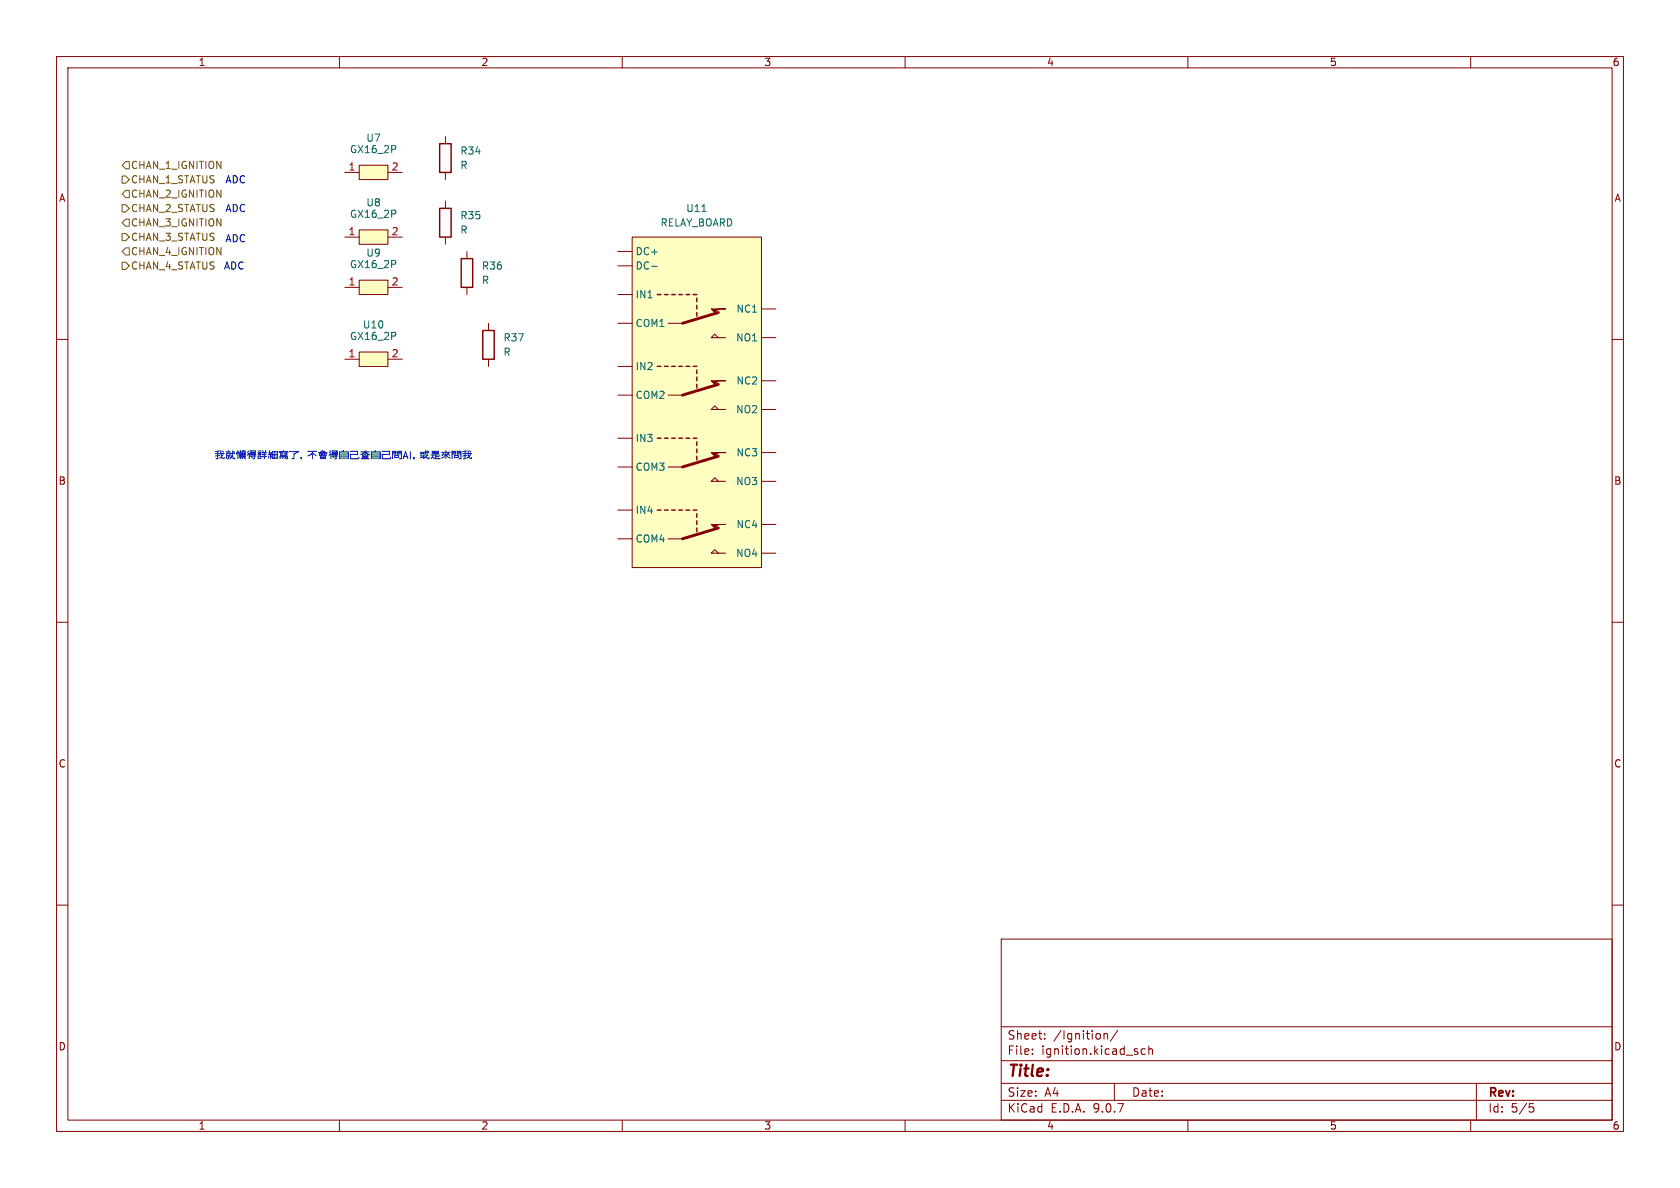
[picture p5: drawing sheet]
<svg xmlns="http://www.w3.org/2000/svg" width="297mm" height="210mm" viewBox="0 0 297 210" stroke-linecap="round" stroke-linejoin="round" font-family="sans-serif">
<g fill="none" stroke="#840000" stroke-width=".18">
<path d="M10 10h277v190h-277zM12 12h273v186h-273zM60 10v2M110 10v2M160 10v2M210 10v2M260 10v2M86.4 57.2v1.2M10 60h2M86.4 63.5v1.3M285 60h2M10 110h2"/>
<path d="M285 110h2M10 160h2M177 166h108v32h-108zM285 160h2M60 198v2M110 198v2M160 198v2M177 194.5h108M177 191.5h108M177 187.5h108M177 181.5h108M182.5 186.3v.1"/>
<path d="M182.5 185.5v.1M184.7 183.6v.1M184.7 182.8v.1M195.2 182.7v1M195.2 182.8l.2-.1 .3 .1 .1 .9M197 191.5v3M197.6 182.1l-1.3 2M201.1 186v.3M202.5 185.5l-.5-.1-.3 .3v.4l.2 .2h.6M203.1 185.5l.2-.1 .4 .1v.9M203.1 184.9v1.5M210 198v2"/>
<path d="M260 198v2M261 191.5v6.5M270.4 195.1h.7M270.5 195.7h.4l.3 .3-.2 .5-.5 .1"/>
</g>
<path d="M85.3 58.4h2.1v5.1h-2.1z" fill="none" stroke="#840000" stroke-width=".25"/>
<path d="M63.5 62.2h5.1v2.6h-5.1z" fill="#ffffc2"/>
<path d="M61 63.5h2.5M63.5 62.2h5.1v2.6h-5.1zM68.6 63.5h2.5" fill="none" stroke="#840000" stroke-width=".18"/>
<path d="M63.5 49.5h5.1v2.6h-5.1z" fill="#ffffc2"/>
<path d="M61 50.8h2.5M63.5 49.5h5.1v2.6h-5.1zM68.6 50.8h2.5M82.5 44.5v1.2M82.5 50.8v1.3" fill="none" stroke="#840000" stroke-width=".18"/>
<path d="M81.5 45.7h2.1v5.1h-2.1z" fill="none" stroke="#840000" stroke-width=".25"/>
<path d="M111.8 41.9h22.8v58.4h-22.8z" fill="#ffffc2"/>
<g fill="none" stroke="#840000" stroke-width=".25">
<path d="M116.2 52.1h.6M117.5 52.1h.6M118.7 52.1h.7M120 52.1h.6M121.3 52.1h.6M122.6 52.1h.6M123.2 52.7v.6M123.2 54v.6M123.2 55.2v.7M116.2 64.8h.6M116.2 77.5h.6M117.5 64.8h.6"/>
<path d="M117.5 77.5h.6M118.7 64.8h.7M118.7 77.5h.7M120 64.8h.6M120 77.5h.6M121.3 64.8h.6M121.3 77.5h.6M122.6 64.8h.6M122.6 77.5h.6M123.2 65.4v.6M123.2 66.7v.6M123.2 67.9v.7"/>
<path d="M123.2 78.1v.6M123.2 79.4v.6M116.2 90.2h.6M117.5 90.2h.6M118.7 90.2h.7M120 90.2h.6M121.3 90.2h.6M122.6 90.2h.6M123.2 80.6v.7M123.2 90.8v.6M123.2 92.1v.6M123.2 93.3v.7"/>
</g>
<g fill="none" stroke="#840000" stroke-width=".18">
<path d="M109.2 57.2h2.6M109.2 44.5h2.6M109.2 47h2.6M109.2 52.1h2.6M111.8 41.9h22.8v58.4h-22.8zM118.1 57.2h2.5M127 59.7l-.6-.6-.7 .6h2.6M134.6 54.6h2.6M134.6 59.7h2.6M109.2 69.9h2.6M109.2 64.8h2.6M109.2 77.5h2.6"/>
<path d="M118.1 69.9h2.5M127 72.4l-.6-.6-.7 .6h2.6M134.6 67.3h2.6M134.6 72.4h2.6M109.2 82.6h2.6M109.2 95.3h2.6M109.2 90.2h2.6M118.1 82.6h2.5M118.1 95.3h2.5M127 85.1l-.6-.6-.7 .6h2.6M127 97.8l-.6-.6-.7 .6h2.6M134.6 80h2.6"/>
<path d="M134.6 85.1h2.6M134.6 92.7h2.6M134.6 97.8h2.6"/>
</g>
<path d="M127 55.2l-6.4 2M127 67.9l-6.4 2M127 80.6l-6.4 2M127 93.3l-6.4 2" fill="none" stroke="#840000" stroke-width=".51"/>
<g fill="#840000" stroke="#840000" stroke-width=".18">
<path d="M125.7 54.6h2.6h-1.3l-.6 .6z"/>
<path d="M125.7 67.3h2.6h-1.3l-.6 .6z"/>
<path d="M125.7 80h2.6h-1.3l-.6 .6z"/>
<path d="M125.7 92.7h2.6h-1.3l-.6 .6z"/>
</g>
<path d="M124.1 37.4h.7M115.2 47.1h1" fill="none" stroke="#006464" stroke-width=".18"/>
<path d="M63.5 29.2h5.1v2.6h-5.1z" fill="#ffffc2"/>
<path d="M61 30.5h2.5M63.5 29.2h5.1v2.6h-5.1zM68.6 30.5h2.5M78.7 24.1v1.3M78.7 30.5v1.3" fill="none" stroke="#840000" stroke-width=".18"/>
<path d="M77.7 25.4h2.1v5.1h-2.1z" fill="none" stroke="#840000" stroke-width=".25"/>
<path d="M63.5 40.6h5.1v2.6h-5.1z" fill="#ffffc2"/>
<path d="M78.7 35.6v1.2M61 41.9h2.5M63.5 40.6h5.1v2.6h-5.1zM68.6 41.9h2.5M78.7 41.9v1.3" fill="none" stroke="#840000" stroke-width=".18"/>
<path d="M77.7 36.8h2.1v5.1h-2.1z" fill="none" stroke="#840000" stroke-width=".25"/>
<path d="M21.6 31.1h.6l.7 .7-.7 .6h-.6zM21.6 36.2h.6l.7 .6-.7 .7h-.6zM22.2 33.7h.7v1.2h-.7l-.6-.6zM22.2 28.6h.7v1.2h-.7l-.6-.6zM22.2 38.7h.7v1.3h-.7l-.6-.6zM21.6 46.4h.6l.7 .6-.7 .6h-.6zM21.6 41.3h.6l.7 .6-.7 .6h-.6zM22.2 43.8h.7v1.3h-.7l-.6-.6z" fill="none" stroke="#725600" stroke-width=".18"/>
<g fill="none" stroke="#0000c2" stroke-width=".18">
<path d="M38.5 79.8v1.3h-.3M38.8 79.7l-.7 .1M39 79.7l.2 1.2 .4 .2v-.2M39.3 79.7l.2 .3M39.9 79.9h.8M40.4 79.7v.2M41.1 79.7a1.63 1.63 0 0 1-.4 1.4M41.3 79.8l.2 .2M41.9 80l-.1 .3M42.1 79.7v1.4M42.2 79.9v.2M42.3 79.9h.5"/>
<path d="M42.5 79.7v1.4M42.8 79.7h.5v.4h-.2M43 79.7l-.1 .4M44.1 79.7l-.3 .3M44.4 79.7h.7v.5h-.7zM44.4 80h.7M45.6 80h.6M45.7 79.7h.4M46.4 79.7l.1 .3M47 79.7l-.1 .3M47.7 79.7l-.1 .3 .1 .1-.2 .3M48 80l-.3 .2"/>
<path d="M48.6 79.8v1.2M50.1 79.7v.1M51.2 79.8h1.6l-.8 .5v.8h-.4M54.4 79.8h1.6M55.3 79.8a1.1 1.1 0 0 1-.9 .8M56.8 80h.6M57 79.7h.1M57 79.7l-.7 .4M57.2 79.8l.6 .3M58.5 79.7l-.3 .3M58.8 79.7h.8v.5h-.8zM58.8 80h.8"/>
<path d="M60.7 79.7l-.1 .2M61.9 79.8h1.3v.6M63.8 79.9h1.5M64.5 79.9l-.7 .5M64.6 79.7v.6M64.6 79.9l.3 .3 .4 .2M66.4 79.7l-.2 .2M67.5 79.8h1.4v.6M72.5 79.8v1.3M74.3 80h1.5M75.3 79.7l.1 1.2M75.4 79.7l.3 .1"/>
<path d="M76.4 79.8h1.1v.4h-1.1zM76.4 80h1.1M78.1 80h1.5M78.8 79.7v1.4M82.2 79.8v1.3h-.3M82.5 79.7l-.7 .1M82.8 79.7l.1 1.2 .4 .2 .1-.2M83 79.7l.2 .3M38.1 80.2h1.5M38.9 80.5l-.8 .1M39.5 80.4l-.5 .5-.3 .1M40.1 80.5h.6"/>
<path d="M40.1 80.4v-.3h.6v.3M40.1 80.6l-.2 .4M40.4 80.5v.6h-.3M40.6 80.6l.1 .3M40.8 80.1h.7M41.1 80.3l.1 .8h.3v-.2M42.5 80.5l.3 .4M42.5 80.4l-.2 .5M42.7 80.5h-.4v-.4h.4l.1 .4M42.9 80.2h.4v.6h-.4zM42.9 80.6h.4M42.9 80.4h.4"/>
<path d="M43 80.9l-.2 .2M43.2 80.9l.2 .2M44.1 80.2v.9M44.1 80.1l-.4 .4M44.2 80.6h1.1M44.2 80.4h1.1M44.4 80.7l.2 .2M45 80.4v.7h-.3M45.6 80.1h.5M45.6 80.4h.5M45.6 81h.5M46.1 81v-.4h-.5v.5"/>
<path d="M46.2 80.7h.9M46.3 80h.8M46.3 80.3h.8M46.7 80v1.1M47.4 80.4h.7M47.6 80.6l-.2 .4M47.8 80.4v.7M48 80.2l.1 .3M48 80.6v.3M48.2 80.4h.8M48.2 81h.8M48.2 81.1v-1.3h.8v1.3"/>
<path d="M49.4 80v-.2h1.5v.2M49.6 80.5h1.1M49.6 80h.4M49.6 80.8l-.1 .3M49.6 80.3h.4M49.6 80.1v.3M49.7 80.7h1.1v.4h-.3M49.7 80.7l-.4 .1M49.9 80.8v.2M49.9 80.5l-.2 .2M50.2 80.8v.2M50.2 80.1h.5v.3"/>
<path d="M50.3 80.3h.4M50.5 80.8l.1 .1M53.2 80.9h.1M53.2 80.9v.1M53.3 80.9l-.1 .3M53.3 80.9l-.1 .1M55.2 80.1v1M55.3 80.1l.6 .5M56.6 81.1v-.5h.9v.5M56.6 81h.9M56.6 80.9h.9M56.7 80.3l.1 .1"/>
<path d="M57.1 80.1v.4M57.4 80.3l-.1 .1M57.6 80.5h-1.1v-.4h1.2v.4M58.5 80.2v.9M58.6 80.1l-.5 .4M58.7 80.6h1M58.7 80.4h1M58.9 80.7l.2 .2M59.4 80.4v.7h-.2M60 81.1v-1.2h1.6v1.2M60 80.6h1.6M60 81h1.6"/>
<path d="M60 80.3h1.6M61.9 80.3h1.3M62 81.1h1.3M62 80.3v.7M63.5 80.8l-.1 .3M63.8 81.1h1.5M64.1 80.7h.9M65 80.9h-.9v-.5h.9v.5M65.6 81.1v-1.2h1.6v1.2M65.6 80.6h1.6M65.6 81h1.6M65.6 80.3h1.6"/>
<path d="M67.5 80.3h1.4M67.6 81.1h1.4M67.6 80.3v.7M69.1 80.8l-.1 .3M69.4 80h.6M69.4 80.3h.6v-.5h-.6v1.3M69.8 80.9h.7v-.4h-.7v.5M70.3 80h.7M71 80.3h-.7v-.5h.7v1.3h-.4M71.3 81.1l.4-1.3 .4 1.3M71.4 80.7h.6M73.1 80.9h.1"/>
<path d="M73.1 80.9v.1M73.2 80.9l-.1 .3M73.2 80.9l-.1 .1M74.4 80.2h.6v.4h-.6zM75 80.8l-.7 .1M75.7 80.2l-.6 .7-.3 .1M75.9 80.8l-.1 .3h-.2l-.2-.2M76.2 80.4h1.5M76.4 80.8l.9 .3h.5M76.5 80.6l-.3 .5M77 80.7h.6M77 80.4v.6"/>
<path d="M78 81l.4-.1 .4-.5 .5 .5 .3 .1M78.3 80.3l.3 .1M78.4 80.1l-.3 .5M79.3 80.3l.2 .2M79.3 80.1l-.2 .3M79.9 80h.6M79.9 80.3h.6v-.5h-.6v1.3M80.3 80.9h.7v-.4h-.7v.5M80.8 80h.7M81.5 80.3h-.7v-.5h.7v1.3h-.4M81.8 80.2h1.6M82.6 80.5l-.8 .1"/>
<path d="M83.2 80.4l-.5 .5-.2 .1"/>
</g>
<text font-size="2.8" fill="#840000" x="178" y="190.9">Title:</text>
<g font-size="2.1" fill="#840000">
<text x="178" y="184">Sheet:</text>
<text x="186.2" y="184">/Ignition/</text>
<text x="178" y="186.7">File:</text>
<text x="184.1" y="186.7">ignition.kicad_sch</text>
<text x="178" y="196.9">KiCad</text>
<text x="178" y="194.1">Size:</text>
<text x="184.7" y="194.1">A4</text>
<text x="185.7" y="196.9">E.D.A.</text>
<text x="193.3" y="196.9">9.0.7</text>
<text x="200" y="194.1">Date:</text>
<text x="263" y="194.3">Rev:</text>
<text x="263" y="196.9">Id:</text>
<text x="267.1" y="196.9">5/5</text>
</g>
<g font-size="1.8" fill="#840000">
<text x="35" y="11.9">1</text>
<text x="85" y="11.9">2</text>
<text x="135" y="11.9">3</text>
<text x="185" y="11.9">4</text>
<text x="235" y="11.9">5</text>
<text x="285" y="11.9">6</text>
<text x="10.3" y="35.9">A</text>
<text x="285.3" y="35.9">A</text>
<text x="10.3" y="85.9">B</text>
<text x="285.3" y="85.9">B</text>
<text x="10.3" y="135.9">C</text>
<text x="285.3" y="135.9">C</text>
<text x="10.3" y="185.9">D</text>
<text x="285.3" y="185.9">D</text>
<text x="35" y="199.9">1</text>
<text x="85" y="199.9">2</text>
<text x="135" y="199.9">3</text>
<text x="185" y="199.9">4</text>
<text x="235" y="199.9">5</text>
<text x="285" y="199.9">6</text>
</g>
<g font-size="1.8" fill="#006464">
<text x="61.8" y="27.3">GX16_2P</text>
<text x="64.7" y="25.2">U7</text>
<text x="81.3" y="27.5">R34</text>
<text x="81.3" y="30.1">R</text>
<text x="61.8" y="38.7">GX16_2P</text>
<text x="64.7" y="36.7">U8</text>
<text x="81.3" y="39">R35</text>
<text x="81.3" y="41.5">R</text>
<text x="116.7" y="40.2">RELAY_BOARD</text>
<text x="121.2" y="37.7">U11</text>
<text x="61.8" y="47.6">GX16_2P</text>
<text x="64.7" y="45.6">U9</text>
<text x="85.1" y="47.9">R36</text>
<text x="112.3" y="45.3">DC+</text>
<text x="112.3" y="47.9">DC-</text>
<text x="85.1" y="50.4">R</text>
<text x="112.3" y="52.9">IN1</text>
<text x="64.1" y="58.3">U10</text>
<text x="112.3" y="58">COM1</text>
<text x="130.1" y="55.5">NC1</text>
<text x="61.8" y="60.3">GX16_2P</text>
<text x="88.9" y="60.6">R37</text>
<text x="88.9" y="63.1">R</text>
<text x="112.3" y="65.6">IN2</text>
<text x="130" y="60.6">NO1</text>
<text x="112.3" y="70.7">COM2</text>
<text x="130.1" y="68.2">NC2</text>
<text x="130" y="73.3">NO2</text>
<text x="112.3" y="78.3">IN3</text>
<text x="112.3" y="83.4">COM3</text>
<text x="130.1" y="80.9">NC3</text>
<text x="130" y="86">NO3</text>
<text x="112.3" y="91">IN4</text>
<text x="130.1" y="93.6">NC4</text>
<text x="112.3" y="96.1">COM4</text>
<text x="130" y="98.7">NO4</text>
</g>
<g font-size="1.8" fill="#725600">
<text x="23.1" y="35.2">CHAN_2_IGNITION</text>
<text x="23.1" y="30.1">CHAN_1_IGNITION</text>
<text x="23.1" y="32.6">CHAN_1_STATUS</text>
<text x="23.1" y="37.7">CHAN_2_STATUS</text>
<text x="23.1" y="40.2">CHAN_3_IGNITION</text>
<text x="23.1" y="47.9">CHAN_4_STATUS</text>
<text x="23.1" y="45.3">CHAN_4_IGNITION</text>
<text x="23.1" y="42.8">CHAN_3_STATUS</text>
</g>
<g font-size="1.8" fill="#0000c2">
<text x="39.7" y="32.6">ADC</text>
<text x="39.7" y="37.7">ADC</text>
<text x="39.5" y="47.9">ADC</text>
<text x="39.7" y="43">ADC</text>
</g>
<g font-size="1.8" fill="#a90000">
<text x="61.5" y="30.2">1</text>
<text x="69.1" y="30.2">2</text>
<text x="61.5" y="41.7">1</text>
<text x="69.1" y="41.7">2</text>
<text x="61.5" y="50.5">1</text>
<text x="69.1" y="50.5">2</text>
<text x="61.5" y="63.2">1</text>
<text x="69.1" y="63.2">2</text>
</g>
</svg>
